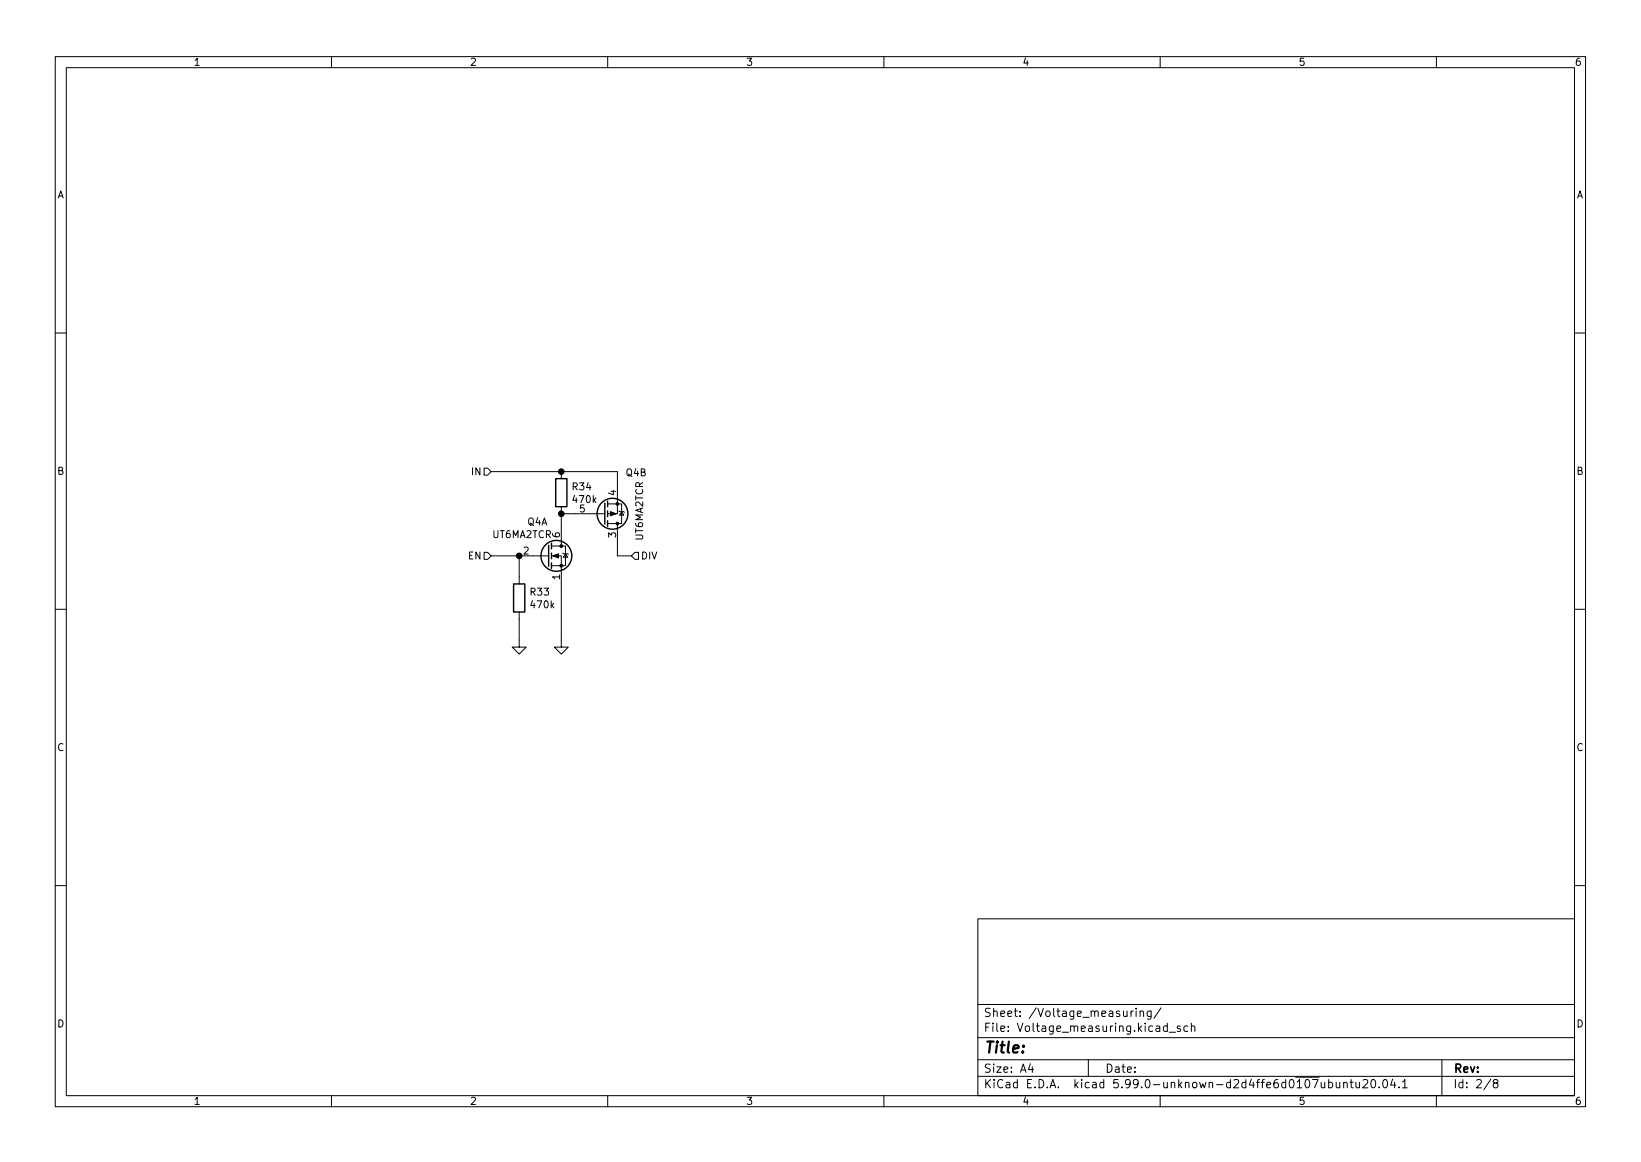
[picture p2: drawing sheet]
<svg xmlns="http://www.w3.org/2000/svg" width="297mm" height="210mm" viewBox="0 0 297 210" stroke-linecap="round" stroke-linejoin="round" font-family="sans-serif">
<g fill="none" stroke="#000" stroke-width=".18">
<path d="M10 10.2h277v190.1h-277zM12 12.2h273v186.1h-273zM60 10.2v2M110 10.2v2M160 10.2v2M210 10.2v2M260 10.2v2M10 60.2h2M285 60.2h2M87.6 99.9h.7l.6 .7-.6 .6h-.7zM87.6 84.7h.7l.6 .6-.6 .7h-.7zM88.9 85.3h22.9v7.7h-1.8"/>
<path d="M99.8 98.8h2.6v3.6h-2.6M101.6 93h7.9M101.6 85.3v1.3M101.6 91.7v7M110 91.2h2.5v3.5h-2.5M111.8 94.9v5.7h2.5M112 92.5l.1 .1h.8l.1 .1M112.5 92.6l.4 .6h-.8zM114.9 99.9h.7v1.3h-.7l-.6-.6zM10 110.2h2M88.9 100.6h10.4M94 110.7v6.4h1.2l-1.2 1.3-1.3-1.3h1.3"/>
<path d="M94 100.6v5.1M99.8 100.6h1.8v16.5h1.3l-1.3 1.3-1.3-1.3h1.3M101.9 100.1l.1 .1h.7l.2 .1M102.4 100.2l.3 .6h-.7zM285 110.2h2M10 160.2h2M177 166.3h108v32h-108zM285 160.2h2M60 198.3v2M110 198.3v2M160 198.3v2M177 194.8h108"/>
<path d="M177 191.8h108M177 187.8h108M177 181.8h108M186.5 192.5l-.4 1h1M186.9 193v1M197 191.8v3M204.7 182.9v1M205.1 182.9l-.2 .1-.2 .2M205.6 182.4v.2M205.6 182.9v1M206.4 183.1l.2-.2 .3 .1 .1 .9M206.4 182.9v1"/>
<path d="M208.4 182.9v1.2l-.3 .3h-.4M208.4 183l-.5-.1-.3 .3v.4l.2 .3h.6M210 198.3v2M210.1 182.4l-1.2 1.9M211.3 185.7l-.4-.1-.3 .3v.4l.1 .3h.6M211.3 185.1v1.5M211.6 186.8h1.2M213.6 185.7l-.3-.1-.2 .2v.3l.5 .1v.4h-.5M215 185.7l-.4-.1-.3 .3v.4l.1 .3h.6M215.6 185.8l.3-.2 .3 .1 .1 .9M215.6 185.1v1.5M243.2 196l.2-.2 .4 .1 .1 .9"/>
<path d="M243.2 195.8v1M244.4 195.8h.5M244.6 195.3v1.3l.3 .2M245.4 195.8l.1 1h.4l.2-.1M246.1 195.8v1M246.7 195.5l.6-.2 .2 .2 .1 .3-1 1h1M248.3 195.5l.2-.2a.8 .8 0 0 1 .5 .8 .8 .8 0 0 1-.5 .7l-.2-.1-.2-.4zM249.6 196.7v.1M250.5 195.4l.1-.1a.8 .8 0 0 1 .6 .8 .8 .8 0 0 1-.6 .7 1 1 0 0 1-.1-1.4zM252.1 195.3l-.4 1h.9M252.4 195.8v1M253.2 196.7v.1"/>
<path d="M253.9 195.8l.4-.5v1.5M253.9 196.8h.8M260 198.3v2M261 191.8v6.5M269.9 195.3l-1.3 1.9M270.6 196l-.3-.3 .1-.2 .2-.2 .4 .1 .2 .2-.1 .2-.7 .2-.1 .3 .1 .4 .2 .1h.4l.2-.3-.1-.4-.2-.1"/>
</g>
<g fill="none" stroke="#000" stroke-width=".25">
<path d="M99.3 98.7v3.8M99.8 98.3v1M100.6 86.6h2v5.1h-2zM109.5 91.1v3.8M110 90.7v1M110 92.5v1M110 94.2v1M93 105.7h2v5h-2zM99.8 100.1v1M99.8 101.8v1.1"/>
<circle cx="110.9" cy="93" r="2.79"/>
<circle cx="100.7" cy="100.6" r="2.79"/>
</g>
<g fill="#000" stroke="#000" stroke-width=".18">
<path d="M110.5 92.6l1 .4-1 .3zM100.1 100.6l1-.4v.8z"/>
<circle cx="101.6" cy="98.8" r=".25"/>
<circle cx="101.6" cy="85.3" r=".51"/>
<circle cx="101.6" cy="93" r=".51"/>
<circle cx="111.8" cy="94.7" r=".25"/>
<circle cx="111.8" cy="91.2" r=".25"/>
<circle cx="94" cy="100.6" r=".51"/>
<circle cx="101.6" cy="102.4" r=".25"/>
</g>
<text font-size="2.8" x="178" y="190.6">Title:</text>
<g font-size="2.1">
<text x="178" y="184">Sheet: /Voltage_measuring/</text>
<text x="178" y="186.7">File: Voltage_measuring.kicad_sch</text>
<text x="178" y="196.9">KiCad E.D.A. kicad 5.99.0-unknown-d2d4ffe6d0~107~ubuntu20.04.1</text>
<text x="178" y="194.1">Size: A4</text>
<text x="200" y="194.1">Date:</text>
<text x="263" y="194.1">Rev:</text>
<text x="263" y="196.9">Id: 2/8</text>
</g>
<g font-size="1.8">
<text x="35" y="11.9">1</text>
<text x="85" y="11.9">2</text>
<text x="135" y="11.9">3</text>
<text x="185" y="11.9">4</text>
<text x="235" y="11.9">5</text>
<text x="285" y="11.9">6</text>
<text x="10.3" y="35.9">A</text>
<text x="285.3" y="35.9">A</text>
<text x="10.3" y="85.9">B</text>
<text x="85.5" y="86">IN</text>
<text x="103.7" y="88.7">R34</text>
<text x="111.5" y="89.6" transform="rotate(-90 111.5 89.6)">4</text>
<text x="113.3" y="86.2">Q4B</text>
<text x="285.3" y="85.9">B</text>
<text x="95.5" y="95.1">Q4A</text>
<text x="103.8" y="91">470k</text>
<text x="104.9" y="92.7">5</text>
<text x="84.8" y="101.2">EN</text>
<text x="89.1" y="97.4">UT6MA2TCR</text>
<text x="94.8" y="100.3">2</text>
<text x="101.3" y="97.3" transform="rotate(-90 101.3 97.3)">6</text>
<text x="111.5" y="97.3" transform="rotate(-90 111.5 97.3)">3</text>
<text x="116" y="101.2">DIV</text>
<text x="116.4" y="97.8" transform="rotate(-90 116.4 97.8)">UT6MA2TCR</text>
<text x="96.1" y="107.8">R33</text>
<text x="101.3" y="104.9" transform="rotate(-90 101.3 104.9)">1</text>
<text x="96.2" y="110.1">470k</text>
<text x="10.3" y="135.9">C</text>
<text x="285.3" y="135.9">C</text>
<text x="10.3" y="185.9">D</text>
<text x="285.3" y="185.9">D</text>
<text x="35" y="199.9">1</text>
<text x="85" y="199.9">2</text>
<text x="135" y="199.9">3</text>
<text x="185" y="199.9">4</text>
<text x="235" y="199.9">5</text>
<text x="285" y="199.9">6</text>
</g>
</svg>
